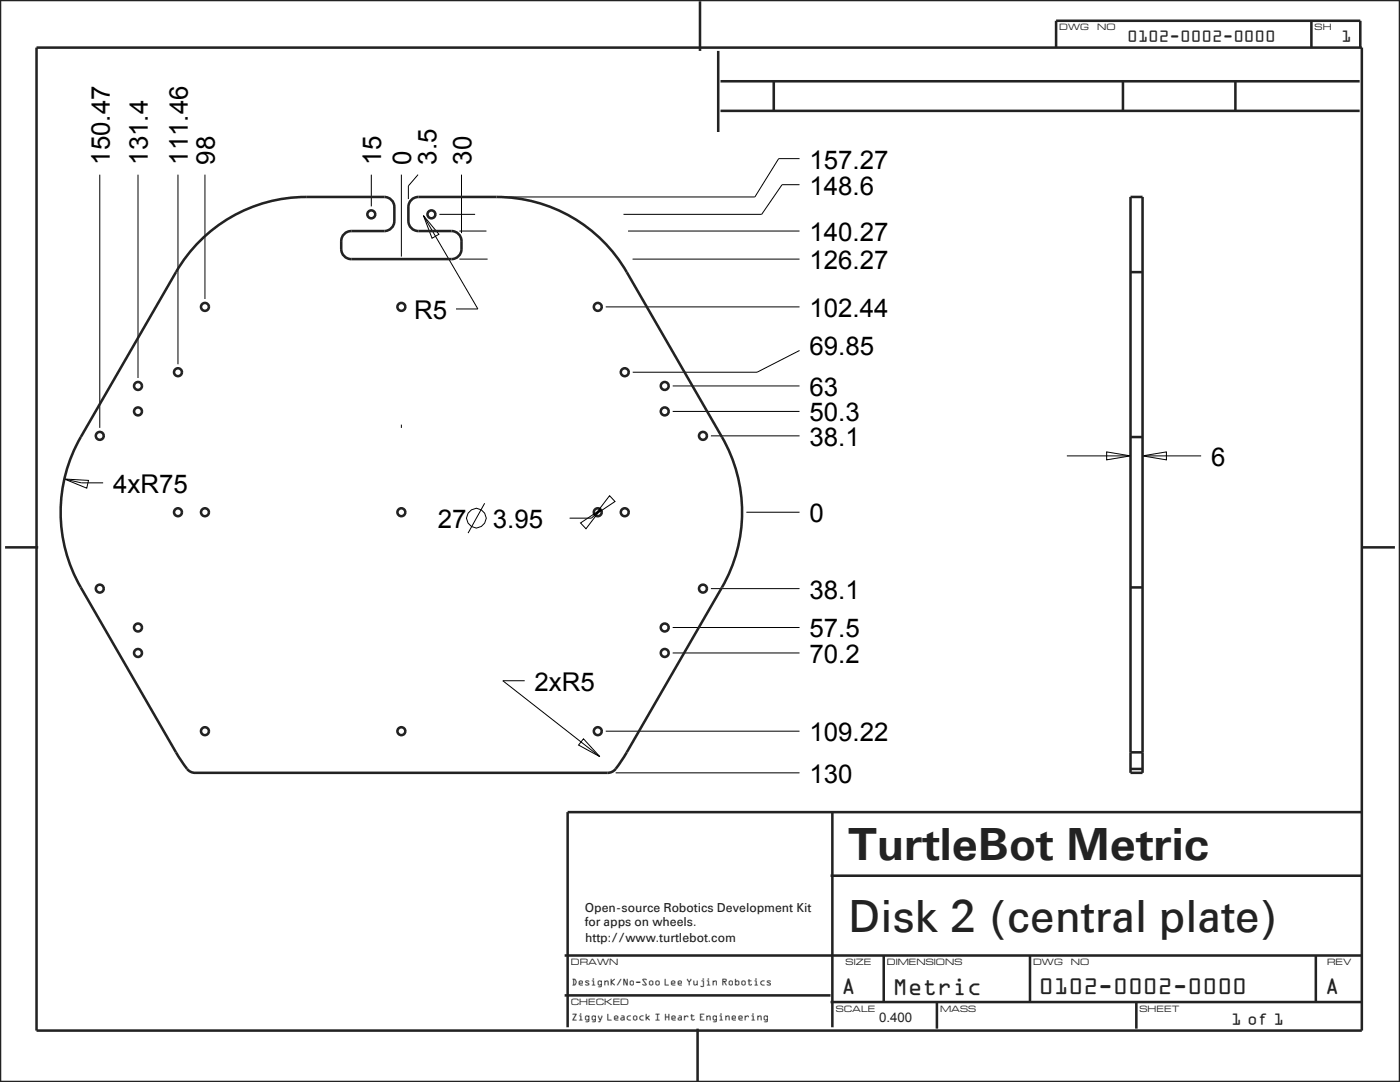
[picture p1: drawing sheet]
<svg xmlns="http://www.w3.org/2000/svg" width="279mm" height="216mm" viewBox="0 0 279 216" stroke-linecap="round" stroke-linejoin="round" font-family="sans-serif">
<g fill="none" stroke="#222226" stroke-width=".51">
<path d="M0 0h279.4v215.9h-279.4zM7.3 9.5h264.5v196.1h-264.5zM139.7 .3v9.9M143.3 10.2v16.1M143.8 16.2h127.6M154.4 16.2v5.9M210.8 9.6v-5.5h60.7v5.5M224.1 16.2v5.9M246.5 16.2v5.9M261.7 4.1v5.5M143.8 22.1h127.6M1 109.2h6.6"/>
<path d="M271.8 109.2h6.6M35.1 150.1a16.9 16.9 0 0 0 2.8 3.8l1 .3h82.4l1-.3a16.9 16.9 0 0 0 2.8-3.8M225.6 150.1v4.1h2.4v-4.1M225.6 153.4h2.4M165.8 174.7h106.1M166.1 162.1v42.9M271.8 162.1h-158.5v42.9M112.7 198.6h53.1M112.7 190.7h159.2M165.8 199.9h106.1M176.4 190.7v9.2M187 199.9v5.4"/>
<path d="M205.6 190.7v9.2M226.8 199.9v5.4M262.6 190.7v9.2M139.2 205.3v10.6"/>
</g>
<g fill="none" stroke="#000" stroke-width=".2">
<path d="M19.9 34.8v50.6M27.5 34.8v40.6M35.5 34.8v37.9M40.9 34.8v24.8M74.1 34.8v6.4M80.1 34.8v16.4M83.4 34.8l-1.9 2.3v2.6M92.1 34.8v11.7M159.6 36.9h-3.5l-4.1 5.9h-27.6M159.6 31.7h-4.2l-4.7 7.6h-50M87.7 42.8h7.1M91.7 51.7h5.6"/>
<path d="M91.7 46.1h5.4M125.3 46.1h34.3M126.2 51.7h33.4M120.9 61.2h38.7M134.2 77h25.4M159.6 69.9l-8.5 4.4h-24.8M12.8 95.6l4.9 .3-.4 1.5zM12.8 95.6l3.4 .7h4.4M80.1 84.7v.7M134.2 82.1h25.4M141.9 87h17.7M212.9 91h12.7"/>
<path d="M220.9 90.2l4.7 .8-4.7 .8zM228 91l4.8-.8v1.6zM228 91h11.7M141.9 117.5h17.7M148.9 102.2h10.7M104.7 135.8h-4.4l19.4 15.2M134.2 130.3h25.4M134.2 125.2h25.4M116.4 147.4l3.3 3.6-4.2-2.3zM120.9 145.9h38.7M122.9 154.2h36.7"/>
</g>
<!-- layer: 02___PRT_ALL_AXES -->
<g fill="none" stroke="#222226" stroke-width=".51">
<path d="M61.1 39.3a30 30 0 0 0-26 15l-19 32.9a30 30 0 0 0 0 30l19 32.9M99.1 39.3a30 30 0 0 1 26 15l19 32.9a30 30 0 0 1 0 30l-19 32.9M225.6 39.3h2.4v110.8h-2.4zM225.6 54.3h2.4M225.6 87.2h2.4M225.6 117.2h2.4"/>
<circle cx="74.1" cy="42.8" r=".79"/>
<circle cx="86.1" cy="42.8" r=".79"/>
<circle cx="27.5" cy="77" r=".79"/>
<circle cx="35.5" cy="74.3" r=".79"/>
<circle cx="40.9" cy="61.2" r=".79"/>
<circle cx="80.1" cy="61.2" r=".79"/>
<circle cx="119.3" cy="61.2" r=".79"/>
<circle cx="124.7" cy="74.3" r=".79"/>
<circle cx="132.7" cy="77" r=".79"/>
<circle cx="19.9" cy="87" r=".79"/>
<circle cx="27.5" cy="82.1" r=".79"/>
<circle cx="132.7" cy="82.1" r=".79"/>
<circle cx="140.3" cy="87" r=".79"/>
<circle cx="19.9" cy="117.5" r=".79"/>
<circle cx="35.5" cy="102.2" r=".79"/>
<circle cx="40.9" cy="102.2" r=".79"/>
<circle cx="80.1" cy="102.2" r=".79"/>
<circle cx="119.3" cy="102.2" r=".79"/>
<circle cx="124.7" cy="102.2" r=".79"/>
<circle cx="140.3" cy="117.5" r=".79"/>
<circle cx="27.5" cy="130.3" r=".79"/>
<circle cx="27.5" cy="125.2" r=".79"/>
<circle cx="132.7" cy="130.3" r=".79"/>
<circle cx="132.7" cy="125.2" r=".79"/>
<circle cx="40.9" cy="145.9" r=".79"/>
<circle cx="80.1" cy="145.9" r=".79"/>
<circle cx="119.3" cy="145.9" r=".79"/>
</g>
<!-- layer: DEF_LAYER_DIM -->
<g fill="none" stroke="#000" stroke-width=".2">
<path d="M84.5 43l3.1 3.7-1.4 .8zM84.5 43l10.9 18.6h-4.4M121.7 98.9l1 1.2-4 2.7zM96.7 100.4l-3.3 6M115.9 104.4l4-2.7-3 3.8zM119.9 101.7l-1.9 1.7h-4.3"/>
<circle cx="95" cy="103.4" r="1.95"/>
</g>
<!-- layer: DEF_LAYER_ROUND_FEAT -->
<path d="M61.1 39.3h15.6a2 2 0 0 1 2 2v2.8a2 2 0 0 1-2 2h-6.6a2 2 0 0 0-2 2 2.98 2.98 0 0 0 1 3.3l1 .3h20a2 2 0 0 0 2-2 2.98 2.98 0 0 0-1-3.3l-1-.3h-6.6a2 2 0 0 1-2-2v-2.8a2 2 0 0 1 2-2h15.6" fill="none" stroke="#222226" stroke-width=".51"/>
<g font-size="9.1" fill="#222226">
<text x="169.3" y="171.6">TurtleBot Metric</text>
<text x="169.3" y="186">Disk 2 (central plate)</text>
</g>
<g font-size="5.2">
<text x="21.9" y="32.9" transform="rotate(-90 21.9 32.9)">150.47</text>
<text x="29.5" y="32.9" transform="rotate(-90 29.5 32.9)">131.4</text>
<text x="37.5" y="32.9" transform="rotate(-90 37.5 32.9)">111.46</text>
<text x="42.9" y="32.9" transform="rotate(-90 42.9 32.9)">98</text>
<text x="76.1" y="32.9" transform="rotate(-90 76.1 32.9)">15</text>
<text x="82.1" y="32.9" transform="rotate(-90 82.1 32.9)">0</text>
<text x="87.1" y="32.9" transform="rotate(-90 87.1 32.9)">3.5</text>
<text x="94.1" y="32.9" transform="rotate(-90 94.1 32.9)">30</text>
<text x="161.5" y="33.6">157.27</text>
<text x="161.5" y="38.8">148.6</text>
<text x="161.5" y="48.1">140.27</text>
<text x="161.5" y="53.7">126.27</text>
<text x="82.7" y="63.6">R5</text>
<text x="161.5" y="63.2">102.44</text>
<text x="161.5" y="70.9">69.85</text>
<text x="161.5" y="79">63</text>
<text x="161.5" y="89">38.1</text>
<text x="161.5" y="84.1">50.3</text>
<text x="241.7" y="93">6</text>
<text x="22.6" y="98.3">4xR75</text>
<text x="87.3" y="105.4">27</text>
<text x="98.4" y="105.4">3.95</text>
<text x="161.5" y="104.2">0</text>
<text x="161.5" y="119.4">38.1</text>
<text x="161.5" y="127.2">57.5</text>
<text x="106.7" y="137.8">2xR5</text>
<text x="161.5" y="132.3">70.2</text>
<text x="161.5" y="147.9">109.22</text>
<text x="161.5" y="156.2">130</text>
</g>
<g font-size="4.8" fill="#222226">
<text x="167.9" y="198.2">A</text>
<text x="178.2" y="198.3">Metric</text>
<text x="207.3" y="198.2">0102-0002-0000</text>
<text x="264.4" y="198.2">A</text>
</g>
<g font-size="3.4" fill="#222226">
<text x="224.9" y="8.1">0102-0002-0000</text>
<text x="267.7" y="8.1">1</text>
<text x="245.7" y="204.4">1 of 1</text>
</g>
<text font-size="2.6" fill="#222226" x="175.4" y="204">0.400</text>
<g font-size="2.5" fill="#222226">
<text x="116.7" y="182">Open-source Robotics Development Kit</text>
<text x="116.7" y="184.7">for apps on wheels.</text>
<text x="116.8" y="188">http://www.turtlebot.com</text>
</g>
<g font-size="2.2" fill="#222226">
<text x="211.4" y="6.1">DWG</text>
<text x="219" y="6.1">NO</text>
<text x="262.4" y="6.1">SH</text>
<text x="113.9" y="192.6">DRAWN</text>
<text x="168.8" y="192.6">SIZE</text>
<text x="177" y="192.6">DIMENSIONS</text>
<text x="206.2" y="192.6">DWG</text>
<text x="213.7" y="192.6">NO</text>
<text x="264.9" y="192.6">REV</text>
<text x="113.9" y="200.5">CHECKED</text>
<text x="166.8" y="201.9">SCALE</text>
<text x="187.6" y="201.9">MASS</text>
<text x="227.4" y="201.9">SHEET</text>
</g>
<g font-size="2.1" fill="#222226">
<text x="114.1" y="196.5">DesignK/No-Soo Lee Yujin Robotics</text>
<text x="114.1" y="203.6">Ziggy Leacock I Heart Engineering</text>
</g>
</svg>
